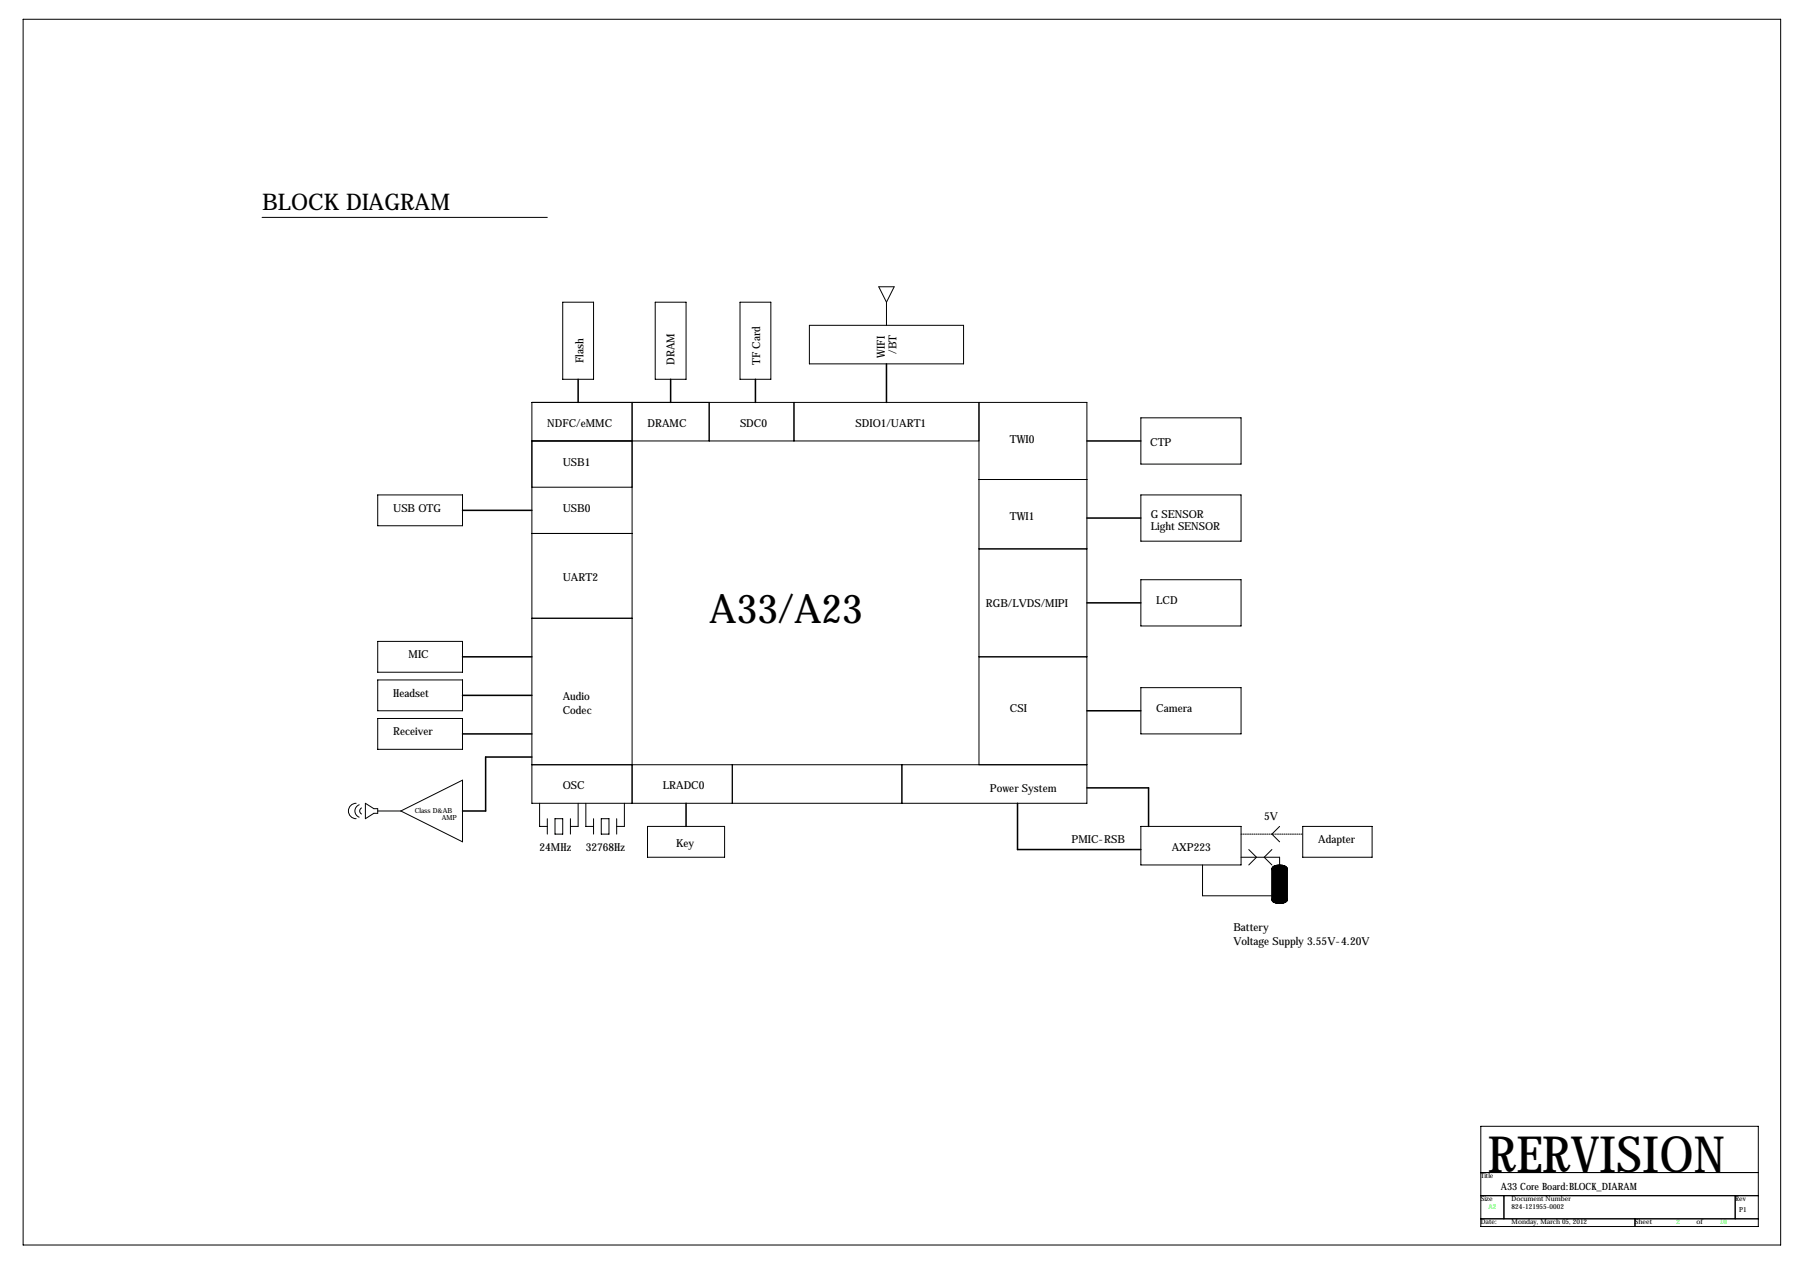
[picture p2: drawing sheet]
<svg xmlns="http://www.w3.org/2000/svg" width="594mm" height="419mm" viewBox="0 0 594 419" stroke-linecap="round" stroke-linejoin="round" font-family="sans-serif">
<g fill="none" stroke="#000" stroke-width=".33">
<path d="M7.6 6.4h579.1v403.8h-579.1zM86.4 71.6h93.9M185.4 99.6h10.2v25.4h-10.2zM215.9 99.6h10.2v25.4h-10.2zM243.8 99.6h10.2v25.4h-10.2zM289.6 94.5h5l-2.5 5.1zM292.1 99.6v7.6M266.7 107.2h50.8v12.7h-50.8zM175.3 132.6h182.8v132.1h-182.8zM208.3 132.6v132.1M233.7 132.6v12.7M261.6 132.6v12.7"/>
<path d="M322.6 132.6v119.4M375.9 137.7h33v15.2h-33zM175.3 145.3h147.3M322.6 158h35.5M124.5 163.1h27.9v10.1h-27.9zM175.3 175.8h33M175.3 160.5h33M375.9 163.1h33v15.2h-33zM322.6 180.8h35.5M375.9 191h33v15.2h-33zM124.5 211.3h27.9v10.2h-27.9zM175.3 203.7h33"/>
<path d="M322.6 216.4h35.5M124.5 224h27.9v10.2h-27.9zM124.5 236.7h27.9v10.2h-27.9zM375.9 226.6h33v15.2h-33zM175.3 252h182.8M241.3 252v12.7M297.2 252v12.7M117.3 264.7a2.54 2.54 0 0 0-2.5 2.5 2.54 2.54 0 0 0 2.5 2.5M118.4 265.2a2.18 2.18 0 0 0-1.5 2 2.18 2.18 0 0 0 1.4 2M119.1 266.2a1.12 1.12 0 0 0-.6 1 1.12 1.12 0 0 0 .6 1M120.4 264.7l2.8 1.7h1.3v1.6h-1.3l-2.8 1.7zM124.5 267.2h7.6"/>
<path d="M132.1 267.2l20.3-10.2v20.4zM177.8 264.7v7.6h2.5M180.3 269.7v5.1M182.9 269.7h2.5v5.1h-2.5zM188 269.7v5.1M190.5 264.7v7.6h-2.5M193 264.7v7.6h2.6M195.6 269.7v5.1M198.1 269.7h2.6v5.1h-2.6zM203.2 269.7v5.1M205.7 264.7v7.6h-2.5M213.4 272.3h25.4v10.1h-25.4z"/>
<path d="M375.9 272.3h33v12.7h-33zM411.5 279.9l2.5 2.5-2.5 2.6M419.1 279.9l-2.5 2.5 2.5 2.6M421.6 272.3l-2.5 2.5 2.5 2.6M429.3 272.3h22.8v10.1h-22.8zM396.2 285v10.1h22.9M408.9 282.4h12.7v2.6M419.1 286.3a2.28 2.28 0 0 0 2.9 1.2 2.09 2.09 0 0 0 2.2-1.2M419.1 296.4a3.1 3.1 0 0 1 3.8-1l.9 .4 .4 .6M419.1 296.4a2.28 2.28 0 0 0 2.9 1.3 2.09 2.09 0 0 0 2.2-1.3M419.1 286.3v10.1M420.9 285.4l1.2-.1 .3 .1v.7l-.4 .2-1-.1z"/>
<path d="M420.9 285.5l.3 .3M420.9 286h1.5M421.5 285.8h-.1M421.6 285a2.42 2.42 0 0 1 2.6 1.3M421.6 285a2.42 2.42 0 0 0-2.5 1.3M421.7 285.8h.2M422.4 285.5l-.4 .3M424.2 286.3v10.1M487.9 371.1h91.5v33h-91.5zM487.9 386.3h91.5M487.9 394h91.5M495.6 394v7.6"/>
<path d="M571.8 394v7.6M487.9 401.6h91.5M538.7 401.6v2.5"/>
</g>
<g fill="none" stroke="#000" stroke-width=".51">
<path d="M292.1 119.9v12.7M190.5 125v7.6M221 125v7.6M248.9 125v7.6M358.1 145.3h17.8M152.4 168.1h22.9M358.1 170.7h17.8M358.1 198.6h17.8M152.4 216.4h22.9M152.4 229.1h22.9M358.1 234.2h17.8M152.4 241.8h22.9"/>
<path d="M175.3 249.4h-15.3v17.8h-7.6M358.1 259.6h20.4v12.7M226.1 264.7v7.6M335.3 264.7v15.2h40.6"/>
</g>
<path d="M408.9 274.8h20.4" fill="none" stroke="#000" stroke-width=".33" stroke-dasharray=".4 .4"/>
<path d="M419.1 286.3h5.1v10.1h-5.1zM419.4 285.6a3.8 3.8 0 0 1 4.7 .5 1.95 1.95 0 0 1-2.5 1.4 1.88 1.88 0 0 1-2.4-1.4zM419.4 295.8a3.8 3.8 0 0 1 4.7 .4 1.95 1.95 0 0 1-2.5 1.5 1.88 1.88 0 0 1-2.4-1.5z" fill="#000" stroke="#000" stroke-width=".33"/>
<text font-size="16.5" x="490.2" y="386.1">RERVISION</text>
<text font-size="13.2" x="233.7" y="205.2">A33/A23</text>
<text font-size="7.6" x="86.4" y="69.3">BLOCK DIAGRAM</text>
<g font-size="3.6">
<text x="192.3" y="119.6" transform="rotate(-90 192.3 119.6)">Flash</text>
<text x="291.6" y="117.9" transform="rotate(-90 291.6 117.9)">WIFI</text>
<text x="295.4" y="116.6" transform="rotate(-90 295.4 116.6)">/BT</text>
<text x="222.3" y="120.1" transform="rotate(-90 222.3 120.1)">DRAM</text>
<text x="250.4" y="120.4" transform="rotate(-90 250.4 120.4)">TF Card</text>
<text x="180.3" y="140.7">NDFC/eMMC</text>
<text x="213.4" y="140.7">DRAMC</text>
<text x="243.8" y="140.7">SDC0</text>
<text x="281.9" y="140.7">SDIO1/UART1</text>
<text x="332.7" y="145.8">TWI0</text>
<text x="379" y="146.8">CTP</text>
<text x="185.4" y="153.4">USB1</text>
<text x="129.5" y="168.7">USB OTG</text>
<text x="185.4" y="168.7">USB0</text>
<text x="332.7" y="171.2">TWI1</text>
<text x="379.2" y="170.7">G SENSOR</text>
<text x="379.2" y="174.8">Light SENSOR</text>
<text x="185.4" y="191.5">UART2</text>
<text x="324.9" y="200.2">RGB/LVDS/MIPI</text>
<text x="381" y="199.1">LCD</text>
<text x="134.6" y="216.9">MIC</text>
<text x="129.5" y="229.6">Headset</text>
<text x="185.4" y="230.6">Audio</text>
<text x="185.4" y="235.2">Codec</text>
<text x="332.7" y="234.7">CSI</text>
<text x="381" y="234.7">Camera</text>
<text x="129.5" y="242.3">Receiver</text>
<text x="185.4" y="260.1">OSC</text>
<text x="218.4" y="260.1">LRADC0</text>
<text x="326.1" y="261.1">Power System</text>
<text x="416.6" y="270.3">5V</text>
<text x="177.8" y="280.4">24MHz</text>
<text x="193" y="280.4">32768Hz</text>
<text x="222.8" y="279.1">Key</text>
<text x="353.1" y="277.9">PMIC-RSB</text>
<text x="386.1" y="280.4">AXP223</text>
<text x="434.3" y="277.9">Adapter</text>
<text x="406.4" y="306.8">Battery</text>
<text x="406.4" y="311.4">Voltage Supply 3.55V-4.20V</text>
</g>
<text font-size="3.3" x="494.5" y="391.9">A33 Core Board:BLOCK_DIARAM</text>
<g font-size="2.3">
<text x="136.7" y="267.7">Class D&amp;AB</text>
<text x="145.5" y="270.3">AMP</text>
<text x="487.9" y="388.1">Title</text>
<text x="487.9" y="395.7">Size</text>
<text x="498.1" y="395.7">Document Number</text>
<text x="571.8" y="395.7">Rev</text>
<text x="498.1" y="398.3">824-121955-0002</text>
<text x="573" y="399.3">P1</text>
<text x="487.9" y="403.4">Date:</text>
<text x="498.1" y="403.4">Monday, March 05, 2012</text>
<text x="538.7" y="403.4">Sheet</text>
<text x="559.1" y="403.4">of</text>
</g>
<g font-size="2.3" fill="#0f0">
<text x="490.5" y="398.3">A2</text>
<text x="552.5" y="403.4">2</text>
<text x="566.7" y="403.4">10</text>
</g>
</svg>
